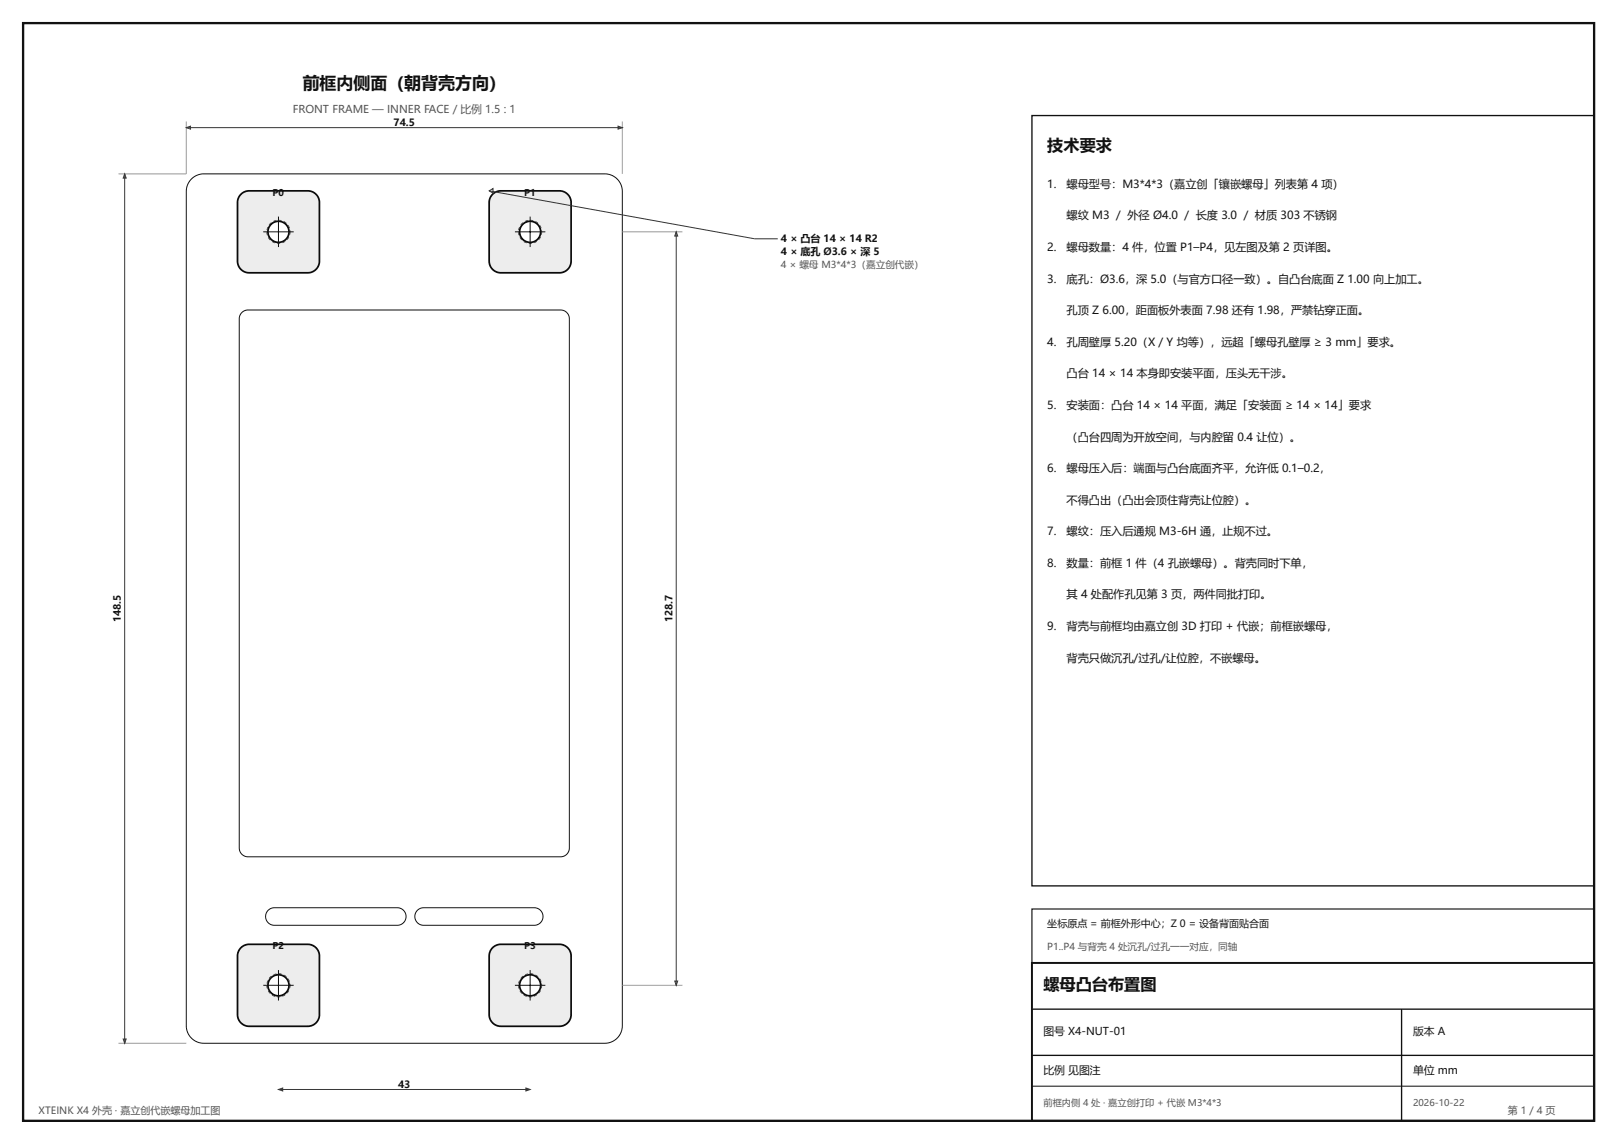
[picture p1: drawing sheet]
<svg xmlns="http://www.w3.org/2000/svg" width="420mm" height="297mm" viewBox="0 0 420 297" stroke-linecap="round" stroke-linejoin="round" font-family="sans-serif">
<path d="M6 6h408v285h-408z" fill="none" stroke="#111" stroke-width=".6"/>
<path d="M268 250h146v41h-146z" fill="none" stroke="#111" stroke-width=".5"/>
<path d="M268 262h146M268 274h146M364 262v29" fill="none" stroke="#111" stroke-width=".35"/>
<path d="M49.7 46.5l1.5-1 1.7-.4h104.2a4.6 4.6 0 0 1 4.5 4.6v216.6a4.6 4.6 0 0 1-4.5 4.6h-104.2a4.6 4.6 0 0 1-4.5-4.6v-216.6l.3-1.7zM62.8 81.1l.7-.4 .9-.2h81.2a2.28 2.28 0 0 1 2.3 2.3v137.4a2.28 2.28 0 0 1-2.3 2.2h-81.2a2.28 2.28 0 0 1-2.3-2.2v-137.4l.2-.9zM69.6 236.3l.8-.5 .9-.1h31.9a2.28 2.28 0 0 1 2.3 2.3 2.28 2.28 0 0 1-2.3 2.2h-31.9a2.28 2.28 0 0 1-2.2-1.4 2.28 2.28 0 0 1 .5-2.5zM108.4 236.3l.7-.5 .9-.1h28.7a2.28 2.28 0 0 1 2.3 2.3 2.28 2.28 0 0 1-2.3 2.2h-28.7a2.28 2.28 0 0 1-2.1-1.4 2.28 2.28 0 0 1 .5-2.5zM268 282h146" fill="none" stroke="#111" stroke-width=".26"/>
<path d="M62.6 246.1l.8-.6 1.1-.3h15.4a3 3 0 0 1 3.1 3v15.2a3 3 0 0 1-3.1 3.1h-15.2a3 3 0 0 1-3-3.1v-15.4l.3-1.1z" fill="#e8eef7"/>
<path d="M62.6 246.1l.8-.6 1.1-.3h15.4a3 3 0 0 1 3.1 3v15.2a3 3 0 0 1-3.1 3.1h-15.2a3 3 0 0 1-3-3.1v-15.4l.3-1.1z" fill="none" stroke="#0a0a0a" stroke-width=".45"/>
<circle cx="72.3" cy="255.8" r="2.74" fill="#fff"/>
<circle cx="72.3" cy="255.8" r="2.74" fill="none" stroke="#0a0a0a" stroke-width=".45"/>
<path d="M75 257.1l.1 .1-.5 .7-.1-.1zM73.3 258.6l.7-.4 .1 .1-.7 .4zM72 258.8h.7l.1 .1h-.8zM70.7 258.3l.7 .3v.2l-.8-.4zM69.6 257.3l.1-.1 .5 .7-.1 .1zM69.2 255.9h.2l.1 .8h-.2zM69.5 254.5l.1 .1-.2 .8-.2-.1zM70.2 253.5h.3l-.6 .6-.1-.1zM71 253l.8-.3v.2l-.8 .2zM72.4 252.7l.7 .1v.1l-.7-.1zM73.7 253l.7 .5v.1l-.7-.4zM74.8 254.1l.1-.1 .4 .8-.2 .1zM75.3 255.4l.1 .2-.1 1h-.1z" fill="#111"/>
<path d="M68.4 255.8h7.9M72.3 251.9v7.9" fill="none" stroke="#111" stroke-width=".26"/>
<path d="M62.6 50.4l.8-.5 1.1-.3 15.4-.1a3 3 0 0 1 3.1 3.1v15.2a3 3 0 0 1-3.1 3h-15.2a3 3 0 0 1-3-3v-15.4l.3-1.2z" fill="#e8eef7"/>
<path d="M62.6 50.4l.8-.5 1.1-.3 15.4-.1a3 3 0 0 1 3.1 3.1v15.2a3 3 0 0 1-3.1 3h-15.2a3 3 0 0 1-3-3v-15.4l.3-1.2z" fill="none" stroke="#0a0a0a" stroke-width=".45"/>
<circle cx="72.3" cy="60.2" r="2.74" fill="#fff"/>
<circle cx="72.3" cy="60.2" r="2.74" fill="none" stroke="#0a0a0a" stroke-width=".45"/>
<path d="M75 61.5l.1 .1-.5 .7-.1-.1zM73.3 63l.7-.4 .1 .1-.7 .4zM72 63.1h.7l.1 .2h-.8zM70.7 62.7l.7 .3v.2l-.8-.4zM69.6 61.7l.1-.1 .5 .7-.1 .1zM69.2 60.3h.2l.1 .7-.2 .1zM69.5 58.9l.1 .1-.2 .7h-.2zM70.2 57.9l.3-.1-.6 .6h-.1zM71 57.4l.8-.3v.2l-.8 .2zM72.4 57.1l.7 .1v.1l-.7-.1zM73.7 57.4l.7 .5v.1l-.7-.5zM74.8 58.5l.1-.1 .4 .8h-.2zM75.3 59.8l.1 .2-.1 1-.1-.1z" fill="#111"/>
<path d="M72.3 56.2v7.9M68.4 60.2h7.9" fill="none" stroke="#111" stroke-width=".26"/>
<path d="M127.9 246.1l.8-.6 1.2-.3h15.4a3 3 0 0 1 3 3v15.2a3 3 0 0 1-3 3.1h-15.2a3 3 0 0 1-3.1-3.1v-15.4l.4-1.1z" fill="#e8eef7"/>
<path d="M127.9 246.1l.8-.6 1.2-.3h15.4a3 3 0 0 1 3 3v15.2a3 3 0 0 1-3 3.1h-15.2a3 3 0 0 1-3.1-3.1v-15.4l.4-1.1z" fill="none" stroke="#0a0a0a" stroke-width=".45"/>
<circle cx="137.7" cy="255.8" r="2.74" fill="#fff"/>
<circle cx="137.7" cy="255.8" r="2.74" fill="none" stroke="#0a0a0a" stroke-width=".45"/>
<path d="M140.3 257.1l.2 .1-.5 .7-.1-.1zM138.7 258.6l.7-.4 .1 .1-.8 .4zM137.4 258.8h.7v.1h-.8zM136.1 258.3l.7 .3-.1 .2-.7-.4zM134.9 257.3l.2-.1 .5 .7-.1 .1zM134.6 255.9h.1l.1 .8h-.1zM134.8 254.5l.2 .1-.3 .8-.1-.1zM135.6 253.5h.3l-.6 .6-.1-.1zM136.3 253l.8-.3 .1 .2-.8 .2zM137.7 252.7l.8 .1v.1l-.8-.1zM139.1 253l.7 .5-.1 .1-.7-.4zM140.1 254.1l.1-.1 .4 .8-.1 .1zM140.6 255.4l.2 .2-.1 1h-.1z" fill="#111"/>
<path d="M133.7 255.8h7.9M137.7 251.9v7.9" fill="none" stroke="#111" stroke-width=".26"/>
<path d="M127.9 50.4l.8-.5 1.2-.3 15.4-.1a3 3 0 0 1 3 3.1v15.2a3 3 0 0 1-3 3h-15.2a3 3 0 0 1-3.1-3v-15.4l.4-1.2z" fill="#e8eef7"/>
<path d="M127.9 50.4l.8-.5 1.2-.3 15.4-.1a3 3 0 0 1 3 3.1v15.2a3 3 0 0 1-3 3h-15.2a3 3 0 0 1-3.1-3v-15.4l.4-1.2z" fill="none" stroke="#0a0a0a" stroke-width=".45"/>
<circle cx="137.7" cy="60.2" r="2.74" fill="#fff"/>
<circle cx="137.7" cy="60.2" r="2.74" fill="none" stroke="#0a0a0a" stroke-width=".45"/>
<path d="M140.3 61.5l.2 .1-.5 .7-.1-.1zM138.7 63l.7-.4 .1 .1-.8 .4zM137.4 63.1h.7v.2h-.8zM136.1 62.7l.7 .3-.1 .2-.7-.4zM134.9 61.7l.2-.1 .5 .7-.1 .1zM134.6 60.3h.1l.1 .7-.1 .1zM134.8 58.9l.2 .1-.3 .7h-.1zM135.6 57.9l.3-.1-.6 .6h-.1zM136.3 57.4l.8-.3 .1 .2-.8 .2zM137.7 57.1l.8 .1v.1l-.8-.1zM139.1 57.4l.7 .5-.1 .1-.7-.5zM140.1 58.5l.1-.1 .4 .8h-.1zM140.6 59.8l.2 .2-.1 1-.1-.1z" fill="#111"/>
<path d="M137.7 56.2v7.9M133.7 60.2h7.9" fill="none" stroke="#111" stroke-width=".26"/>
<path d="M48.4 31.5v13.6h-17.6M161.6 31.5v13.6M161.6 60.2h15.6M161.6 255.8h15.6M30.8 270.9h17.6" fill="none" stroke="#999" stroke-width=".26"/>
<g fill="none" stroke="#333" stroke-width=".26">
<path d="M48.4 33.1l1.1-.3v.7zM48.4 33.1h113.2M160.5 32.8l1.1 .3-1.1 .4zM32.4 45.1l.4 1.1h-.8zM32.4 45.1v225.8M127 49.5l1-.6v1.2zM127 49.5l69 12.5h6M175.6 60.2l.4 1.1h-.8zM175.6 60.2v195.6M175.2 254.7h.8l-.4 1.1zM32 269.8h.8l-.4 1.1zM72.3 282.9l1.1-.4v.7z"/>
<path d="M72.3 282.9h65.4M136.6 282.5l1.1 .4-1.1 .3z"/>
</g>
<path d="M268 30h146v200h-146z" fill="none" stroke="#111" stroke-width=".35"/>
<path d="M268 236h146v14h-146z" fill="none" stroke="#111" stroke-width=".3"/>
<text font-size="4.4" fill="#111" x="78.6" y="23.2">前框内侧面（朝背壳方向）</text>
<g font-size="4.2" fill="#111">
<text x="272" y="39.1">技术要求</text>
<text x="271" y="257.1">螺母凸台布置图</text>
</g>
<g font-size="2.9" fill="#111">
<text x="272" y="48.8">1.</text>
<text x="277" y="48.8">螺母型号：M3*4*3（嘉立创「镶嵌螺母」列表第 4 项）</text>
<text x="277" y="57">螺纹 M3 ／ 外径 Ø4.0 ／ 长度 3.0 ／ 材质 303 不锈钢</text>
<text x="272" y="65.2">2.</text>
<text x="277" y="65.2">螺母数量：4 件，位置 P1–P4，见左图及第 2 页详图。</text>
<text x="272" y="73.4">3.</text>
<text x="277" y="73.4">底孔：Ø3.6，深 5.0（与官方口径一致）。自凸台底面 Z 1.00 向上加工。</text>
<text x="277" y="81.6">孔顶 Z 6.00，距面板外表面 7.98 还有 1.98，严禁钻穿正面。</text>
<text x="272" y="89.8">4.</text>
<text x="277" y="89.8">孔周壁厚 5.20（X / Y 均等），远超「螺母孔壁厚 ≥ 3 mm」要求。</text>
<text x="277" y="98">凸台 14 × 14 本身即安装平面，压头无干涉。</text>
<text x="272" y="106.2">5.</text>
<text x="277" y="106.2">安装面：凸台 14 × 14 平面，满足「安装面 ≥ 14 × 14」要求</text>
<text x="277" y="114.4">（凸台四周为开放空间，与内腔留 0.4 让位）。</text>
<text x="272" y="122.6">6.</text>
<text x="277" y="122.6">螺母压入后：端面与凸台底面齐平，允许低 0.1–0.2，</text>
<text x="277" y="130.8">不得凸出（凸出会顶住背壳让位腔）。</text>
<text x="272" y="139">7.</text>
<text x="277" y="139">螺纹：压入后通规 M3-6H 通，止规不过。</text>
<text x="272" y="147.2">8.</text>
<text x="277" y="147.2">数量：前框 1 件（4 孔嵌螺母）。背壳同时下单，</text>
<text x="277" y="155.4">其 4 处配作孔见第 3 页，两件同批打印。</text>
<text x="272" y="163.6">9.</text>
<text x="277" y="163.6">背壳与前框均由嘉立创 3D 打印 + 代嵌；前框嵌螺母，</text>
<text x="277" y="171.8">背壳只做沉孔/过孔/让位腔，不嵌螺母。</text>
</g>
<text font-size="2.8" fill="#555" x="76" y="29.3">FRONT FRAME — INNER FACE / 比例 1.5 : 1</text>
<g font-size="2.8" fill="#111">
<text x="271" y="268.8">图号 X4-NUT-01</text>
<text x="367" y="268.8">版本 A</text>
<text x="271" y="278.8">比例 见图注</text>
<text x="367" y="278.8">单位 mm</text>
</g>
<g font-size="2.6" fill="#111">
<text x="102.2" y="32.8">74.5</text>
<text x="202.8" y="62.7">4 × 凸台 14 × 14 R2</text>
<text x="202.8" y="66.1">4 × 底孔 Ø3.6 × 深 5</text>
<text x="31.4" y="161.6" transform="rotate(-90 31.4 161.6)">148.5</text>
<text x="174.6" y="161.6" transform="rotate(-90 174.6 161.6)">128.7</text>
<text x="272" y="240.7">坐标原点 = 前框外形中心；Z 0 = 设备背面贴合面</text>
<text x="103.4" y="282.6">43</text>
</g>
<g font-size="2.6" fill="#555">
<text x="10" y="289.2">XTEINK X4 外壳 · 嘉立创代嵌螺母加工图</text>
<text x="391.6" y="289.2">第 1 / 4 页</text>
</g>
<g font-size="2.5" fill="#555">
<text x="202.8" y="69.5">4 × 螺母 M3*4*3（嘉立创代嵌）</text>
<text x="272" y="246.7">P1..P4 与背壳 4 处沉孔/过孔一一对应，同轴</text>
</g>
<g font-size="2.4" fill="#111">
<text x="70.8" y="50.8">P0</text>
<text x="136.1" y="50.8">P1</text>
<text x="70.8" y="246.4">P2</text>
<text x="136.1" y="246.4">P3</text>
</g>
<g font-size="2.4" fill="#555">
<text x="271" y="287.1">前框内侧 4 处 · 嘉立创打印 + 代嵌 M3*4*3</text>
<text x="367" y="287.1">2026-10-22</text>
</g>
</svg>
